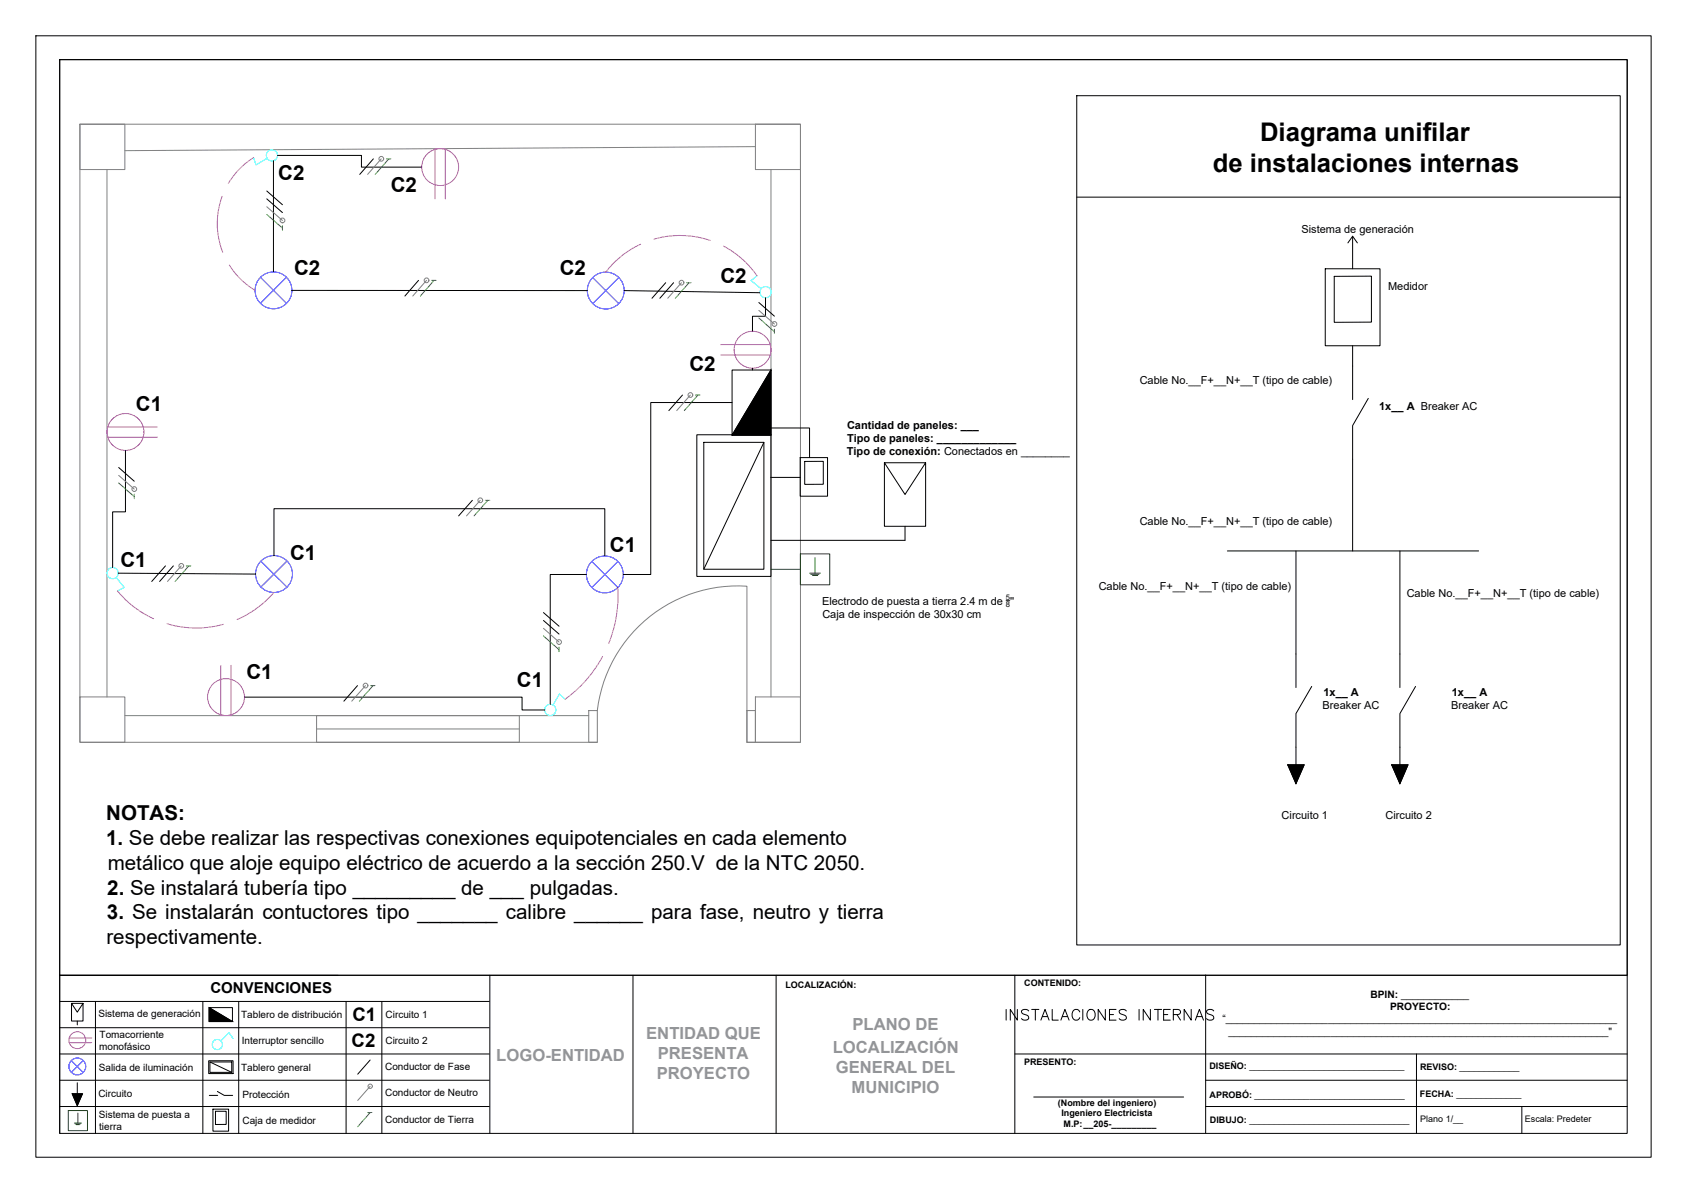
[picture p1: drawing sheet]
<svg xmlns="http://www.w3.org/2000/svg" width="707mm" height="500mm" viewBox="0 0 707 500" stroke-linecap="round" stroke-linejoin="round" font-family="sans-serif">
<!-- layer: Arquitectonico -->
<g fill="none" stroke="#808080" stroke-width=".42">
<path d="M33.5 52h18.8v19h-18.8zM316.6 52h18.8v19h-18.8zM44.8 71v221M316.6 61.4l-264.3 1.7M323.1 71v221M33.5 292h18.8v19h-18.8zM52.3 299.9h194.4M132.7 299.9h84.9v11.1h-84.9zM246.7 297.7h3.6v13.3h-3.6zM250.3 297.7a59.2 59.2 0 0 1 62.7-52.1v65.4h22.4v-259h-301.9v259h216.8M313 297.7h3.6v13.3h-3.6zM316.6 292h18.8v19h-18.8z"/>
<path d="M132.7 305.4h84.9"/>
</g>
<g fill="none" stroke="#00f" stroke-width=".42">
<path d="M109.1 116.2l11 10.9M120.1 116.2l-11 10.9M248.4 116.3l10.9 10.9M259.3 116.3l-10.9 10.9M109.3 235.1l11 10.9M120.3 235.1l-11 10.9M248 235.3l10.9 10.9M258.9 235.3l-10.9 10.9M29.9 444.4l5 5M34.9 444.4l-5 5"/>
<circle cx="114.6" cy="121.7" r="7.7"/>
<circle cx="253.9" cy="121.7" r="7.7"/>
<circle cx="114.8" cy="240.5" r="7.7"/>
<circle cx="253.5" cy="240.7" r="7.7"/>
<circle cx="32.4" cy="446.9" r="3.5"/>
</g>
<g fill="none" stroke="#f0f" stroke-width=".42">
<path d="M182.3 62.6v20.7M186.6 62.6v20.7M302 144.4h20.7M302 148.7h20.7M45.2 178.9h20.7M45.2 183.2h20.7M92.5 278.8v20.8M96.8 278.8v20.8M29 434.9h9.5M29 436.9h9.5"/>
<circle cx="184.5" cy="70" r="7.7"/>
<circle cx="315.4" cy="146.6" r="7.7"/>
<circle cx="52.6" cy="181" r="7.7"/>
<circle cx="94.7" cy="292.1" r="7.7"/>
<circle cx="32.4" cy="435.9" r="3.5"/>
</g>
<g fill="none" stroke="#0ff" stroke-width=".42">
<path d="M106.3 66l1 3.1 4.6-2.7M317.2 115.5l-2.5 2.1 4.2 3.4M48.7 242l3.4 4.1-2.9 1.5M236.9 293l-2.5-2.2-2.7 4.7M97.6 435.1l-1.6-2.4-3.5 3.5"/>
<circle cx="113.9" cy="65.1" r="2.35"/>
<circle cx="320.8" cy="122.4" r="2.35"/>
<circle cx="47.2" cy="240.2" r="2.35"/>
<circle cx="230.6" cy="297.5" r="2.35"/>
<circle cx="91.1" cy="437.7" r="2.14"/>
</g>
<!-- layer: Ductos pared y techo -->
<g fill="none" stroke="#000" stroke-width=".42">
<path d="M114.6 67.4v46.5M116.3 65.1h35.2v4.9h25.2M156.5 66.6l-5.8 6.5M111.8 83.3l6.6 5.8M111.8 80l6.6 5.8M175.4 117.5l-5.7 6.6M279 118.5l-5.8 6.5M282.3 118.5l-5.8 6.5M555.4 112.6h22.9v32.3h-22.9zM559.1 115.8l15.6-.1v19.3l-15.6 .1zM122.3 121.7l123.8 .1M261.6 121.8l56.8 .9"/>
<path d="M318 126.8l6.5 5.7M320.8 124.8v7.7h-5.5v6.3M315.3 154.3v.7M323.1 155h-16.3v27.3h16.3v-27.3l-16.3 27.3M286 165.5l-5.7 6.6M306.8 168.7h-34.1v72h-11.5M322.3 179.3h17v12.4M49.7 195.9l6.6 5.7M52.6 188.8v25.7h-5.4v23.3M292 182.2h31.1v59.3h-31.1zM294.9 185.3h25.2v53.2h-25.2zM320.1 185.3l-25.2 53.2"/>
<path d="M335.3 191.7h11.5v16.2h-11.5zM337.2 193.4l7.8-.1v9.6l-7.8 .1zM198 209.6l-5.8 6.6M323 200h12.4M69.3 237.1l-5.7 6.5M72.6 237.1l-5.7 6.5M114.8 232.8v-19.6h138.6v19.8M323.1 226.4h56.2M49.5 240.2l57.6 .4M227.8 260l6.5 5.7M227.8 256.7l6.5 5.7M245.7 240.7h-15.1v54.5"/>
<path d="M102.4 292.1h116.4v5.4h9.4M149.8 287.3l-5.7 6.5M87.6 422.2l9.8 5.8h-9.8v-5.8h9.8v5.8M87.5 444.5h10.2v5.3h-10.2zM88 445h9.1v4.3h-9.1zM88 445l9.1 4.3M155.1 444.2l-5.2 5.9M89.2 464.7h6.6v9.3h-6.6zM90.3 465.6h4.5v5.5l-4.5 .1z"/>
</g>
<path d="M323.1 155v27.3h-16.3zM87.6 422.2l9.8 5.8h-9.8z" fill="#000" stroke="#000" stroke-width=".42"/>
<!-- layer: Unifilar -->
<g fill="none" stroke="#000" stroke-width=".42">
<path d="M451.2 40.1h227.8v355.9h-227.8zM451.2 82.6h227.8M566.8 99v13.6M564.9 101.8l1.9-2.8 2 2.8M566.8 144.9v22.5M573.4 166.9l-6.6 11.4v52.6M370.6 193.9v26.6h17.3v-26.6h-17.3l8.7 13.3 8.6-13.3M514.3 230.9h105.3M543.1 230.9v57.2M586.7 230.9v57.2M549.7 287.6l-6.6 11.4v21.5M593.2 287.6l-6.5 11.4v21.5"/>
<path d="M539.7 320.5h6.8l-3.4 7.9zM583.2 320.5h6.8l-3.3 7.9zM30 420.4v7.4h4.8v-7.4h-4.8l2.4 3.7 2.4-3.7M30.3 458.3h4.2l-2.1 5zM32.4 453.7v4.6M87.7 459h3.5M91.1 457.3l2.9 1.7h3.5"/>
</g>
<!-- layer: Internas -->
<path d="M379.3 220.5v5.9M421.6 251.7h1.6" fill="none" stroke="#000" stroke-width=".42"/>
<!-- layer: Ductos pared y techo -->
<path d="M323.1 238.6h12.3" fill="none" stroke="#136734" stroke-width=".42"/>
<!-- layer: Arquitectonico -->
<path d="M335.4 232.1h12.3v12.9h-12.3zM341.5 233.7v6.5M339.3 240.2h4.5M339.8 240.7h3.4M340.4 241.1h2.3M28.6 465.3h8.1v8.5h-8.1zM31.2 470.6h2.9M31.5 470.9h2.2M31.9 471.2h1.5M32.6 466.4v4.2" fill="none" stroke="#136734" stroke-width=".42"/>
<!-- layer: Unifilar -->
<path d="M539.7 320.5h6.8l-3.4 7.9zM583.2 320.5h6.8l-3.3 7.9zM30.3 458.3h4.2l-2.1 5z" fill="#000" stroke="#000" stroke-width=".42"/>
<!-- layer: Ductos pared y techo -->
<g fill="none" stroke="#808080" stroke-width=".42">
<path d="M159.8 66.6l-5.7 6.5M111.8 86.6l6.6 5.8M178.7 117.5l-5.7 6.6M285.6 118.5l-5.8 6.5M318 130.1l6.5 5.7M289.3 165.5l-5.7 6.6M49.7 199.2l6.6 5.7M201.3 209.6l-5.8 6.6M75.9 237.1l-5.7 6.5M227.8 263.3l6.5 5.7M153.2 287.3l-5.8 6.5M155.1 455.2l-5.2 5.9"/>
<circle cx="159.8" cy="66.5" r=".99"/>
<circle cx="118.4" cy="92.4" r=".99"/>
<circle cx="178.8" cy="117.5" r=".99"/>
<circle cx="285.6" cy="118.4" r=".99"/>
<circle cx="324.5" cy="135.8" r=".99"/>
<circle cx="289.3" cy="165.5" r=".99"/>
<circle cx="56.3" cy="204.9" r=".99"/>
<circle cx="201.3" cy="209.6" r=".99"/>
<circle cx="76" cy="237.1" r=".99"/>
<circle cx="234.3" cy="269" r=".99"/>
<circle cx="153.2" cy="287.3" r=".99"/>
<circle cx="155.1" cy="455.2" r=".91"/>
</g>
<g fill="none" stroke="#37dd00" stroke-width=".42">
<path d="M161.9 66.6h1.9M162.9 66.6l-5.7 6.5M111.8 89.8l6.6 5.8M118.4 94.5v1.9M180.8 117.5h2M181.9 117.5l-5.8 6.6M287.7 118.5h1.9M288.8 118.5l-5.8 6.5M318 133.2l6.5 5.8M324.5 137.9v1.9M291.5 165.5h1.8M292.5 165.5l-5.7 6.6"/>
<path d="M49.7 202.4l6.6 5.7M56.3 207.1v1.9M203.4 209.6h1.9M204.4 209.6l-5.7 6.6M78.1 237.1h1.9M79.1 237.1l-5.7 6.5M227.8 266.5l6.5 5.7M234.3 271.2v1.9M155.3 287.3h1.8M156.3 287.3l-5.7 6.5M155.1 466.2l-5.2 5.9M155.9 466.1l-1.7 .1"/>
</g>
<!-- layer: Internas -->
<path d="M106.3 66a33.5 33.5 0 0 0-10.6 10.8M93.1 82.3a32.8 32.8 0 0 0 .2 23.4M96.1 111.1l.8 1.2a32.8 32.8 0 0 0 9.9 9.4M268.5 102.3a38.9 38.9 0 0 0-14.7 11.7M274.1 100.2a39 39 0 0 1 23.6 .6M303.2 103.1a38.9 38.9 0 0 1 14 12.4M49.2 247.6a42.9 42.9 0 0 0 15.2 11.7M114.8 248.3a43 43 0 0 1-15.4 11.3M258.9 246.2a54.1 54.1 0 0 1-3.8 23.5M70 261.3a42.2 42.2 0 0 0 23.7 .3M252.5 275.1a53.6 53.6 0 0 1-15.6 17.9" fill="none" stroke="#f27172" stroke-width=".42"/>
<!-- layer: Rotulo -->
<g fill="none" stroke="#000" stroke-width=".42">
<path d="M15 15h676.9v469.9h-676.9zM25 25h656.9v449.9h-656.9zM25 408.7h116.6M25 419.6h180M40 419.6v55.3M85 419.6v55.3M100 419.6v55.3M145 419.6v55.3M160 419.6v55.3M205.3 408.7v66.2M265.3 408.7v66.2M325.2 408.7v66.2"/>
<path d="M425.3 408.7v66.2M505.2 408.5v66.3M681.9 408.7h-656.9v66.2M25 430.6h180M32.4 427.8v1.6M25 441.6h180M25 452.6h180M425.3 441.6h256.6M433.2 459.7h62.8M505.2 452.6h176.7M593.6 441.6v33.2M25 463.6h180"/>
<path d="M505.2 463.6h176.7M637.8 463.6v11.3"/>
</g>
<!-- layer: 0 -->
<path d="M25 25h656.9v383.7h-656.9z" fill="none" stroke="#000" stroke-width=".42"/>
<g font-size="10.8">
<text x="528.1" y="59.1">Diagrama unifilar</text>
<text x="508.2" y="71.9">de instalaciones internas</text>
</g>
<g font-size="8.6">
<text x="116.6" y="75.4">C2</text>
<text x="163.8" y="80.3">C2</text>
<text x="123.2" y="115.4">C2</text>
<text x="234.6" y="115.3">C2</text>
<text x="301.9" y="118.5">C2</text>
<text x="288.9" y="155.5">C2</text>
<text x="56.9" y="172.1">C1</text>
<text x="255.6" y="231.4">C1</text>
<text x="50.5" y="237.5">C1</text>
<text x="121.5" y="234.6">C1</text>
<text x="103.3" y="284.6">C1</text>
<text x="216.6" y="287.9">C1</text>
<text x="44.5" y="343.8">NOTAS:</text>
<text x="44.5" y="354.1">1. Se debe realizar las respectivas conexiones equipotenciales en cada elemento</text>
<text x="45.2" y="364.5">metálico que aloje equipo eléctrico de acuerdo a la sección 250.V de la NTC 2050.</text>
<text x="45" y="374.9">2. Se instalará tubería tipo _________ de ___ pulgadas.</text>
<text x="44.8" y="385.2">3. Se instalarán contuctores tipo _______ calibre ______ para fase, neutro y tierra</text>
<text x="44.6" y="395.5">respectivamente.</text>
</g>
<text font-size="8.4" x="420.5" y="428.6">INSTALACIONES INTERNAS</text>
<g font-size="7.8">
<text x="147.7" y="427.6">C1</text>
<text x="147.3" y="438.6">C2</text>
</g>
<g font-size="7" fill="#939598">
<text x="357.3" y="431.5">PLANO DE</text>
<text x="270.8" y="435.4">ENTIDAD QUE</text>
<text x="275.7" y="443.8">PRESENTA</text>
<text x="349" y="441.1">LOCALIZACIÓN</text>
<text x="208" y="444.7">LOGO-ENTIDAD</text>
<text x="350.3" y="449.6">GENERAL DEL</text>
<text x="275.2" y="452.2">PROYECTO</text>
<text x="356.8" y="458">MUNICIPIO</text>
</g>
<text font-size="6.3" x="88.2" y="415.9">CONVENCIONES</text>
<g font-size="4.6">
<text x="545.4" y="97.4">Sistema de generación</text>
<text x="581.7" y="121.7">Medidor</text>
<text x="477.6" y="161">Cable No.__F+__N+__T (tipo de cable)</text>
<text x="578" y="171.7">1x__ A Breaker AC</text>
<text x="355" y="179.8">Cantidad de paneles: ___</text>
<text x="355" y="185.3">Tipo de paneles: _____________</text>
<text x="354.9" y="190.9">Tipo de conexión: Conectados en ________</text>
<text x="477.6" y="220.2">Cable No.__F+__N+__T (tipo de cable)</text>
<text x="460.4" y="247.3">Cable No.__F+__N+__T (tipo de cable)</text>
<text x="589.5" y="250.1">Cable No.__F+__N+__T (tipo de cable)</text>
<text x="344.5" y="253.4">Electrodo de puesta a tierra 2.4 m de ''</text>
<text x="344.6" y="258.9">Caja de inspección de 30x30 cm</text>
<text x="554.6" y="291.6">1x__ A</text>
<text x="608.4" y="291.6">1x__ A</text>
<text x="554.3" y="297.1">Breaker AC</text>
<text x="608.1" y="297.1">Breaker AC</text>
<text x="537.1" y="343.2">Circuito 1</text>
<text x="580.6" y="343.2">Circuito 2</text>
</g>
<g font-size="4.3">
<text x="574.3" y="418.1">BPIN: ____________</text>
<text x="582.5" y="423.3">PROYECTO:</text>
<text x="512.3" y="428.4">“_____________________________________________________________________</text>
<text x="514.9" y="433.5">___________________________________________________________________&quot;</text>
</g>
<g font-size="4.2">
<text x="41.2" y="426.3">Sistema de generación</text>
<text x="101" y="426.5">Tablero de distribución</text>
<text x="161.6" y="426.4">Circuito 1</text>
<text x="41.7" y="434.8">Tomacorriente</text>
<text x="101.3" y="437.4">Interruptor sencillo</text>
<text x="161.5" y="437.4">Circuito 2</text>
<text x="41.6" y="439.8">monofásico</text>
<text x="41.4" y="448.6">Salida de iluminación</text>
<text x="101" y="448.6">Tablero general</text>
<text x="161.4" y="448.3">Conductor de Fase</text>
<text x="41.2" y="459.7">Circuito</text>
<text x="101.6" y="460">Protección</text>
<text x="161.4" y="459.3">Conductor de Neutro</text>
<text x="41.4" y="468.6">Sistema de puesta a</text>
<text x="41.6" y="473.6">tierra</text>
<text x="101.6" y="470.8">Caja de medidor</text>
<text x="161.4" y="470.7">Conductor de Tierra</text>
</g>
<g font-size="3.8">
<text x="429.3" y="413.4">CONTENIDO:</text>
<text x="329.1" y="414">LOCALIZACIÓN:</text>
<text x="429.1" y="446.3">PRESENTO:</text>
<text x="506.8" y="448">DISEÑO: _______________________________</text>
<text x="595.1" y="448.3">REVISO: ____________</text>
<text x="506.9" y="460">APROBÓ: ______________________________</text>
<text x="595" y="459.6">FECHA: _____________</text>
<text x="443.3" y="463.3">(Nombre del ingeniero)</text>
<text x="444.8" y="467.8">Ingeniero Electricista</text>
<text x="445.7" y="472.3">M.P:__205-_________</text>
<text x="507" y="470.5">DIBUJO: ________________________________</text>
<text x="595.2" y="470.3">Plano 1/__</text>
<text x="639" y="470.3">Escala: Predeter</text>
</g>
<g font-size="3.2">
<text x="421.5" y="251.3">5</text>
<text x="421.5" y="254.5">8</text>
</g>
</svg>
